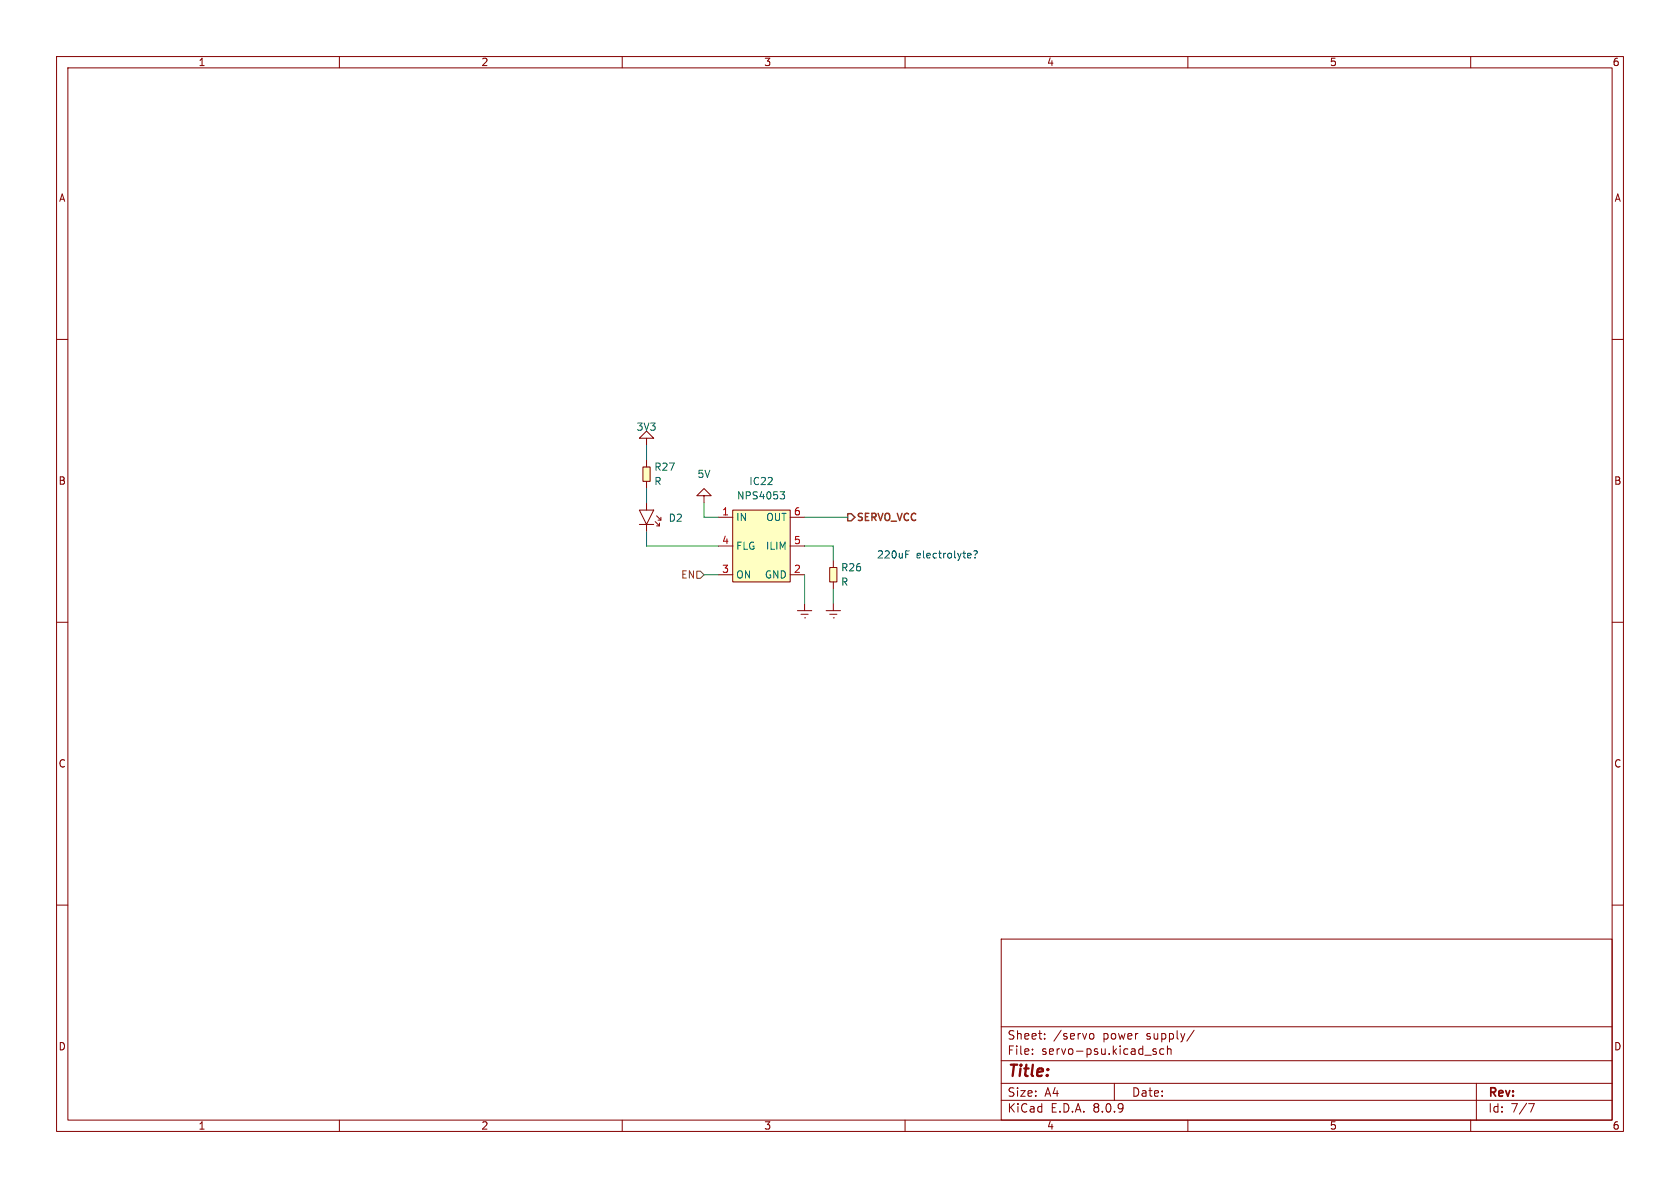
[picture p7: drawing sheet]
<svg xmlns="http://www.w3.org/2000/svg" width="297mm" height="210mm" viewBox="0 0 297 210" stroke-linecap="round" stroke-linejoin="round" font-family="sans-serif">
<g fill="none" stroke="#840000" stroke-width=".18">
<path d="M10 10h277v190h-277zM12 12h273v186h-273zM60 10v2M110 10v2M160 10v2M210 10v2M260 10v2M10 60h2M285 60h2M10 110h2M285 110h2M10 160h2"/>
<path d="M177 166h108v32h-108zM285 160h2M60 198v2M110 198v2M160 198v2M177 194.5h108M177 191.5h108M177 187.5h108M177 181.5h108M182.5 186.3v.1M182.5 185.5v.1M184.7 183.6v.1"/>
<path d="M184.7 182.8v.1M192.7 182.8l.4-.1 .3 .3v.4l-.3 .3-.4-.1-.1-.2v-.4zM197 191.5v3M204.4 185.5l-.4-.1-.2 .2 .1 .2 .5 .2v.3h-.6M205.7 185.5l-.4-.1-.3 .3v.4l.2 .2h.5M206.4 185.5l.2-.1 .4 .1v.9M206.4 184.9v1.5M210 198v2M211.1 182.1l-1.3 2M260 198v2M261 191.5v6.5M270.2 195.1h1l-.6 1.5"/>
</g>
<path d="M146.7 100.3h1.3v2.6h-1.3z" fill="#ffffc2"/>
<path d="M147.3 99.1v1.2M141 108h2.5M141.6 108.6h1.3M142.2 109.2h.1M142.2 106.7v1.3M146 108h2.6M146.7 100.3h1.3v2.6h-1.3zM146.7 108.6h1.3M147.3 109.2h.1M147.3 102.9v1.2M147.3 106.7v1.3" fill="none" stroke="#840000" stroke-width=".18"/>
<path d="M129.5 90.2h10.2v12.7h-10.2z" fill="#ffffc2"/>
<g fill="none" stroke="#840000" stroke-width=".18">
<path d="M114.3 77.5h1.3l-1.3-1.3-1.3 1.3h1.3v1.2M113 90.2h2.6l-1.3 2.5zM113 92.7h2.6M114.3 88.9v1.3M114.3 92.7v1.3M115.8 92.2l.8 .8v-.5M116.1 91.2l.7 .7v-.5M116.1 93h.5M116.3 91.9h.5M127 91.4h2.5M127 96.5h2.5M129.5 90.2h10.2v12.7h-10.2z"/>
<path d="M139.7 91.4h2.5M139.7 96.5h2.5M127 101.6h2.5M139.7 101.6h2.5"/>
</g>
<path d="M137.9 86.9h.8l-.4 .5 .3 .1 .1 .5-.2 .2h-.4" fill="none" stroke="#006464" stroke-width=".18"/>
<path d="M113.7 82.6h1.2v2.5h-1.2z" fill="#ffffc2"/>
<path d="M113.7 82.6h1.2v2.5h-1.2zM114.3 81.3v1.3M114.3 85.1v1.3M124.5 87.6h1.2l-1.2-1.2-1.3 1.2h1.3v1.3" fill="none" stroke="#840000" stroke-width=".18"/>
<path d="M149.9 90.8h.6l.6 .6-.6 .7h-.6z" fill="none" stroke="#725600" stroke-width=".25"/>
<path d="M123.2 101h.6l.7 .6-.7 .6h-.6z" fill="none" stroke="#725600" stroke-width=".18"/>
<path d="M160.1 98h.4M160.1 97.4h.6M171.5 97.8l.2 .3-.6 .1M171.6 98.6h-.1M172.2 97.4h.4l.2 .2-.4 .6M172.4 98.5v.1" fill="none" stroke="#0000c2" stroke-width=".18"/>
<path d="M114.3 78.7v2.6M114.3 86.4v2.5M114.3 94v2.5h12.7M124.5 88.9v2.5h2.5M142.2 96.5h5.1v2.6M142.2 91.4h7.7M124.5 101.6h2.5M142.2 101.6v5.1M147.3 104.1v2.6" fill="none" stroke="#009600" stroke-width=".18"/>
<text font-size="2.8" fill="#840000" x="178" y="190.9">Title:</text>
<g font-size="2.1" fill="#840000">
<text x="178" y="184">Sheet:</text>
<text x="186.2" y="184">/servo</text>
<text x="195" y="184">power</text>
<text x="202.8" y="184">supply/</text>
<text x="178" y="186.7">File:</text>
<text x="184.1" y="186.7">servo-psu.kicad_sch</text>
<text x="178" y="196.9">KiCad</text>
<text x="178" y="194.1">Size:</text>
<text x="184.7" y="194.1">A4</text>
<text x="185.7" y="196.9">E.D.A.</text>
<text x="193.3" y="196.9">8.0.9</text>
<text x="200" y="194.1">Date:</text>
<text x="263" y="194.3">Rev:</text>
<text x="263" y="196.9">Id:</text>
<text x="267.1" y="196.9">7/7</text>
</g>
<g font-size="1.8" fill="#840000">
<text x="35" y="11.9">1</text>
<text x="85" y="11.9">2</text>
<text x="135" y="11.9">3</text>
<text x="185" y="11.9">4</text>
<text x="235" y="11.9">5</text>
<text x="285" y="11.9">6</text>
<text x="10.3" y="35.9">A</text>
<text x="285.3" y="35.9">A</text>
<text x="10.3" y="85.9">B</text>
<text x="285.3" y="85.9">B</text>
<text x="10.3" y="135.9">C</text>
<text x="285.3" y="135.9">C</text>
<text x="10.3" y="185.9">D</text>
<text x="285.3" y="185.9">D</text>
<text x="35" y="199.9">1</text>
<text x="85" y="199.9">2</text>
<text x="135" y="199.9">3</text>
<text x="185" y="199.9">4</text>
<text x="235" y="199.9">5</text>
<text x="285" y="199.9">6</text>
</g>
<g font-size="1.8" fill="#006464">
<text x="112.4" y="76.3">3V3</text>
<text x="115.6" y="83.4">R27</text>
<text x="115.6" y="86">R</text>
<text x="123.2" y="84.7">5V</text>
<text x="130.2" y="88.5">NPS4053</text>
<text x="132.4" y="86">IC22</text>
<text x="118.1" y="92.4">D2</text>
<text x="130" y="92.3">IN</text>
<text x="135.4" y="92.3">OUT</text>
<text x="130" y="97.4">FLG</text>
<text x="135.3" y="97.4">ILIM</text>
<text x="148.6" y="101.2">R26</text>
<text x="130" y="102.5">ON</text>
<text x="135.1" y="102.5">GND</text>
<text x="148.6" y="103.7">R</text>
</g>
<g font-size="1.8" fill="#a90000">
<text x="127.6" y="91.2">1</text>
<text x="140.3" y="91.2">6</text>
<text x="127.6" y="101.3">3</text>
<text x="127.6" y="96.3">4</text>
<text x="140.3" y="101.3">2</text>
<text x="140.3" y="96.3">5</text>
</g>
<g font-size="1.8" fill="#725600">
<text x="151.3" y="92.5">SERVO_VCC</text>
<text x="120.3" y="102.5">EN</text>
</g>
<g font-size="1.8" fill="#0000c2">
<text x="154.9" y="98.8">220uF</text>
<text x="162" y="98.8">electrolyte?</text>
</g>
</svg>
